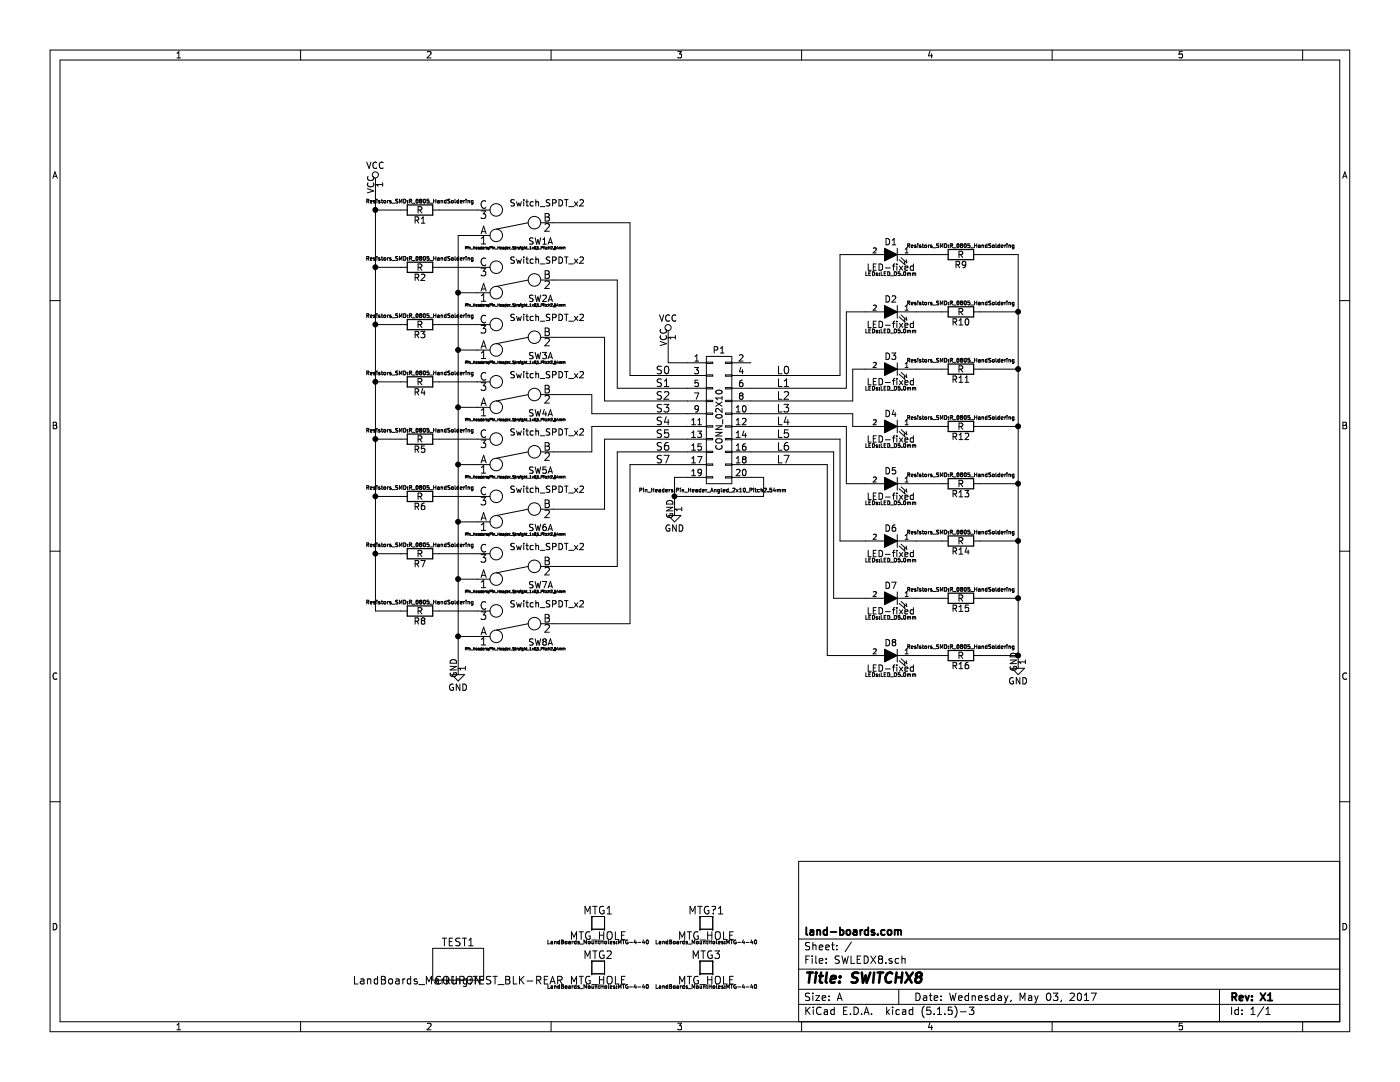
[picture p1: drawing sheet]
EESchema Schematic File Version 4
EELAYER 30 0
EELAYER END
$Descr A 11000 8500
encoding utf-8
Sheet 1 1
Title "SWITCHX8"
Date "Wednesday, May 03, 2017"
Rev "X1"
Comp "land-boards.com"
Comment1 ""
Comment2 ""
Comment3 ""
Comment4 ""
$EndDescr
$Comp
L SWLEDX8-rescue:Switch_SPDT_x2 SW8
U 1 1
P 4050 4900
F 0 "SW8" H 3850 5050 50  0000 C CNN
F 1 "Switch_SPDT_x2" H 3800 4750 50  0000 C CNN
F 2 "Pin_Headers:Pin_Header_Straight_1x03_Pitch2.54mm" H 4050 5100 20  0000 C CNN
F 3 "" H 4050 4900 60  0000 C CNN
	1    4050 4900
	-1   0    0    1   
$EndComp
Wire Wire Line
	3750 1850 3600 1850
Wire Wire Line
	3600 1850 3600 2300
Wire Wire Line
	3600 5000 3750 5000
Connection ~ 3600 5000
Wire Wire Line
	3750 4550 3600 4550
Connection ~ 3600 4550
Wire Wire Line
	3750 4100 3600 4100
Connection ~ 3600 4100
Wire Wire Line
	3750 3650 3600 3650
Connection ~ 3600 3650
Wire Wire Line
	3750 3200 3600 3200
Connection ~ 3600 3200
Wire Wire Line
	3750 2750 3600 2750
Connection ~ 3600 2750
Wire Wire Line
	3750 2300 3600 2300
Connection ~ 3600 2300
$Comp
L Device:R R8
U 1 1
P 3300 4800
F 0 "R8" V 3380 4800 50  0000 C CNN
F 1 "R" V 3300 4800 50  0000 C CNN
F 2 "Resistors_SMD:R_0805_HandSoldering" V 3230 4800 30  0000 C CNN
F 3 "" H 3300 4800 30  0000 C CNN
	1    3300 4800
	0    1    1    0   
$EndComp
Wire Wire Line
	3450 4800 3750 4800
$Comp
L Device:R R7
U 1 1
P 3300 4350
F 0 "R7" V 3380 4350 50  0000 C CNN
F 1 "R" V 3300 4350 50  0000 C CNN
F 2 "Resistors_SMD:R_0805_HandSoldering" V 3230 4350 30  0000 C CNN
F 3 "" H 3300 4350 30  0000 C CNN
	1    3300 4350
	0    1    1    0   
$EndComp
Wire Wire Line
	3450 4350 3750 4350
$Comp
L Device:R R6
U 1 1
P 3300 3900
F 0 "R6" V 3380 3900 50  0000 C CNN
F 1 "R" V 3300 3900 50  0000 C CNN
F 2 "Resistors_SMD:R_0805_HandSoldering" V 3230 3900 30  0000 C CNN
F 3 "" H 3300 3900 30  0000 C CNN
	1    3300 3900
	0    1    1    0   
$EndComp
Wire Wire Line
	3450 3900 3750 3900
$Comp
L Device:R R5
U 1 1
P 3300 3450
F 0 "R5" V 3380 3450 50  0000 C CNN
F 1 "R" V 3300 3450 50  0000 C CNN
F 2 "Resistors_SMD:R_0805_HandSoldering" V 3230 3450 30  0000 C CNN
F 3 "" H 3300 3450 30  0000 C CNN
	1    3300 3450
	0    1    1    0   
$EndComp
Wire Wire Line
	3450 3450 3750 3450
$Comp
L Device:R R4
U 1 1
P 3300 3000
F 0 "R4" V 3380 3000 50  0000 C CNN
F 1 "R" V 3300 3000 50  0000 C CNN
F 2 "Resistors_SMD:R_0805_HandSoldering" V 3230 3000 30  0000 C CNN
F 3 "" H 3300 3000 30  0000 C CNN
	1    3300 3000
	0    1    1    0   
$EndComp
Wire Wire Line
	3450 3000 3750 3000
$Comp
L Device:R R3
U 1 1
P 3300 2550
F 0 "R3" V 3380 2550 50  0000 C CNN
F 1 "R" V 3300 2550 50  0000 C CNN
F 2 "Resistors_SMD:R_0805_HandSoldering" V 3230 2550 30  0000 C CNN
F 3 "" H 3300 2550 30  0000 C CNN
	1    3300 2550
	0    1    1    0   
$EndComp
Wire Wire Line
	3450 2550 3750 2550
$Comp
L Device:R R2
U 1 1
P 3300 2100
F 0 "R2" V 3380 2100 50  0000 C CNN
F 1 "R" V 3300 2100 50  0000 C CNN
F 2 "Resistors_SMD:R_0805_HandSoldering" V 3230 2100 30  0000 C CNN
F 3 "" H 3300 2100 30  0000 C CNN
	1    3300 2100
	0    1    1    0   
$EndComp
Wire Wire Line
	3450 2100 3750 2100
$Comp
L Device:R R1
U 1 1
P 3300 1650
F 0 "R1" V 3380 1650 50  0000 C CNN
F 1 "R" V 3300 1650 50  0000 C CNN
F 2 "Resistors_SMD:R_0805_HandSoldering" V 3230 1650 30  0000 C CNN
F 3 "" H 3300 1650 30  0000 C CNN
	1    3300 1650
	0    1    1    0   
$EndComp
Wire Wire Line
	3450 1650 3750 1650
Wire Wire Line
	2950 4800 3150 4800
Wire Wire Line
	2950 1450 2950 1650
Wire Wire Line
	2950 1650 3150 1650
Connection ~ 2950 1650
Wire Wire Line
	3150 2100 2950 2100
Connection ~ 2950 2100
Wire Wire Line
	3150 2550 2950 2550
Connection ~ 2950 2550
Wire Wire Line
	3150 3000 2950 3000
Connection ~ 2950 3000
Wire Wire Line
	3150 3450 2950 3450
Connection ~ 2950 3450
Wire Wire Line
	3150 3900 2950 3900
Connection ~ 2950 3900
Wire Wire Line
	3150 4350 2950 4350
Connection ~ 2950 4350
$Comp
L power:VCC #PWR01
U 1 1
P 2950 1450
F 0 "#PWR01" H 2950 1300 50  0001 C CNN
F 1 "VCC" H 2950 1600 50  0000 C CNN
F 2 "" H 2950 1450 60  0000 C CNN
F 3 "" H 2950 1450 60  0000 C CNN
	1    2950 1450
	1    0    0    -1  
$EndComp
$Comp
L power:GND #PWR02
U 1 1
P 3600 5250
F 0 "#PWR02" H 3600 5000 50  0001 C CNN
F 1 "GND" H 3600 5100 50  0000 C CNN
F 2 "" H 3600 5250 60  0000 C CNN
F 3 "" H 3600 5250 60  0000 C CNN
	1    3600 5250
	1    0    0    -1  
$EndComp
Wire Wire Line
	4350 1750 4950 1750
Wire Wire Line
	4950 1750 4950 2950
Wire Wire Line
	4950 2950 5400 2950
Wire Wire Line
	5400 3050 4850 3050
Wire Wire Line
	4850 3050 4850 2200
Wire Wire Line
	4850 2200 4350 2200
Wire Wire Line
	5400 3150 4750 3150
Wire Wire Line
	4750 3150 4750 2650
Wire Wire Line
	4750 2650 4350 2650
Wire Wire Line
	5400 3250 4650 3250
Wire Wire Line
	4650 3250 4650 3100
Wire Wire Line
	4650 3100 4350 3100
Wire Wire Line
	5400 3350 4650 3350
Wire Wire Line
	4650 3350 4650 3550
Wire Wire Line
	4650 3550 4350 3550
Wire Wire Line
	4350 4000 4750 4000
Wire Wire Line
	4750 4000 4750 3450
Wire Wire Line
	4750 3450 5400 3450
Wire Wire Line
	4350 4450 4850 4450
Wire Wire Line
	4850 4450 4850 3550
Wire Wire Line
	4850 3550 5400 3550
Wire Wire Line
	4350 4900 4950 4900
Wire Wire Line
	4950 4900 4950 3650
Wire Wire Line
	4950 3650 5400 3650
$Comp
L SWLEDX8-rescue:Switch_SPDT_x2 SW7
U 1 1
P 4050 4450
F 0 "SW7" H 3850 4600 50  0000 C CNN
F 1 "Switch_SPDT_x2" H 3800 4300 50  0000 C CNN
F 2 "Pin_Headers:Pin_Header_Straight_1x03_Pitch2.54mm" H 4050 4650 20  0000 C CNN
F 3 "" H 4050 4450 60  0000 C CNN
	1    4050 4450
	-1   0    0    1   
$EndComp
$Comp
L SWLEDX8-rescue:Switch_SPDT_x2 SW6
U 1 1
P 4050 4000
F 0 "SW6" H 3850 4150 50  0000 C CNN
F 1 "Switch_SPDT_x2" H 3800 3850 50  0000 C CNN
F 2 "Pin_Headers:Pin_Header_Straight_1x03_Pitch2.54mm" H 4050 4200 20  0000 C CNN
F 3 "" H 4050 4000 60  0000 C CNN
	1    4050 4000
	-1   0    0    1   
$EndComp
$Comp
L SWLEDX8-rescue:Switch_SPDT_x2 SW5
U 1 1
P 4050 3550
F 0 "SW5" H 3850 3700 50  0000 C CNN
F 1 "Switch_SPDT_x2" H 3800 3400 50  0000 C CNN
F 2 "Pin_Headers:Pin_Header_Straight_1x03_Pitch2.54mm" H 4050 3750 20  0000 C CNN
F 3 "" H 4050 3550 60  0000 C CNN
	1    4050 3550
	-1   0    0    1   
$EndComp
$Comp
L SWLEDX8-rescue:Switch_SPDT_x2 SW4
U 1 1
P 4050 3100
F 0 "SW4" H 3850 3250 50  0000 C CNN
F 1 "Switch_SPDT_x2" H 3800 2950 50  0000 C CNN
F 2 "Pin_Headers:Pin_Header_Straight_1x03_Pitch2.54mm" H 4050 3300 20  0000 C CNN
F 3 "" H 4050 3100 60  0000 C CNN
	1    4050 3100
	-1   0    0    1   
$EndComp
$Comp
L SWLEDX8-rescue:Switch_SPDT_x2 SW3
U 1 1
P 4050 2650
F 0 "SW3" H 3850 2800 50  0000 C CNN
F 1 "Switch_SPDT_x2" H 3800 2500 50  0000 C CNN
F 2 "Pin_Headers:Pin_Header_Straight_1x03_Pitch2.54mm" H 4050 2850 20  0000 C CNN
F 3 "" H 4050 2650 60  0000 C CNN
	1    4050 2650
	-1   0    0    1   
$EndComp
$Comp
L SWLEDX8-rescue:Switch_SPDT_x2 SW2
U 1 1
P 4050 2200
F 0 "SW2" H 3850 2350 50  0000 C CNN
F 1 "Switch_SPDT_x2" H 3800 2050 50  0000 C CNN
F 2 "Pin_Headers:Pin_Header_Straight_1x03_Pitch2.54mm" H 4050 2400 20  0000 C CNN
F 3 "" H 4050 2200 60  0000 C CNN
	1    4050 2200
	-1   0    0    1   
$EndComp
$Comp
L SWLEDX8-rescue:Switch_SPDT_x2 SW1
U 1 1
P 4050 1750
F 0 "SW1" H 3850 1900 50  0000 C CNN
F 1 "Switch_SPDT_x2" H 3800 1600 50  0000 C CNN
F 2 "Pin_Headers:Pin_Header_Straight_1x03_Pitch2.54mm" H 4050 1950 20  0000 C CNN
F 3 "" H 4050 1750 60  0000 C CNN
	1    4050 1750
	-1   0    0    1   
$EndComp
Wire Wire Line
	5400 2850 5250 2850
Wire Wire Line
	5250 2850 5250 2650
$Comp
L power:VCC #PWR03
U 1 1
P 5250 2650
F 0 "#PWR03" H 5250 2500 50  0001 C CNN
F 1 "VCC" H 5250 2800 50  0000 C CNN
F 2 "" H 5250 2650 60  0000 C CNN
F 3 "" H 5250 2650 60  0000 C CNN
	1    5250 2650
	1    0    0    -1  
$EndComp
$Comp
L power:GND #PWR04
U 1 1
P 5300 4000
F 0 "#PWR04" H 5300 3750 50  0001 C CNN
F 1 "GND" H 5300 3850 50  0000 C CNN
F 2 "" H 5300 4000 60  0000 C CNN
F 3 "" H 5300 4000 60  0000 C CNN
	1    5300 4000
	1    0    0    -1  
$EndComp
Wire Wire Line
	5300 3750 5300 3900
Wire Wire Line
	5300 3750 5400 3750
$Comp
L SWLEDX8-rescue:CONN_02X10 P1
U 1 1
P 5650 3300
F 0 "P1" H 5650 3850 50  0000 C CNN
F 1 "CONN_02X10" V 5650 3300 50  0000 C CNN
F 2 "Pin_Headers:Pin_Header_Angled_2x10_Pitch2.54mm" H 5600 2750 30  0000 C CNN
F 3 "" H 5650 2100 60  0000 C CNN
	1    5650 3300
	1    0    0    -1  
$EndComp
$Comp
L Device:R R16
U 1 1
P 7550 5150
F 0 "R16" V 7630 5150 50  0000 C CNN
F 1 "R" V 7550 5150 50  0000 C CNN
F 2 "Resistors_SMD:R_0805_HandSoldering" V 7480 5150 30  0000 C CNN
F 3 "" H 7550 5150 30  0000 C CNN
	1    7550 5150
	0    1    1    0   
$EndComp
Wire Wire Line
	8000 5150 7700 5150
$Comp
L Device:R R15
U 1 1
P 7550 4700
F 0 "R15" V 7630 4700 50  0000 C CNN
F 1 "R" V 7550 4700 50  0000 C CNN
F 2 "Resistors_SMD:R_0805_HandSoldering" V 7480 4700 30  0000 C CNN
F 3 "" H 7550 4700 30  0000 C CNN
	1    7550 4700
	0    1    1    0   
$EndComp
Wire Wire Line
	8000 4700 7700 4700
$Comp
L Device:R R14
U 1 1
P 7550 4250
F 0 "R14" V 7630 4250 50  0000 C CNN
F 1 "R" V 7550 4250 50  0000 C CNN
F 2 "Resistors_SMD:R_0805_HandSoldering" V 7480 4250 30  0000 C CNN
F 3 "" H 7550 4250 30  0000 C CNN
	1    7550 4250
	0    1    1    0   
$EndComp
Wire Wire Line
	8000 4250 7700 4250
$Comp
L Device:R R13
U 1 1
P 7550 3800
F 0 "R13" V 7630 3800 50  0000 C CNN
F 1 "R" V 7550 3800 50  0000 C CNN
F 2 "Resistors_SMD:R_0805_HandSoldering" V 7480 3800 30  0000 C CNN
F 3 "" H 7550 3800 30  0000 C CNN
	1    7550 3800
	0    1    1    0   
$EndComp
Wire Wire Line
	8000 3800 7700 3800
$Comp
L Device:R R12
U 1 1
P 7550 3350
F 0 "R12" V 7630 3350 50  0000 C CNN
F 1 "R" V 7550 3350 50  0000 C CNN
F 2 "Resistors_SMD:R_0805_HandSoldering" V 7480 3350 30  0000 C CNN
F 3 "" H 7550 3350 30  0000 C CNN
	1    7550 3350
	0    1    1    0   
$EndComp
Wire Wire Line
	8000 3350 7700 3350
$Comp
L Device:R R11
U 1 1
P 7550 2900
F 0 "R11" V 7630 2900 50  0000 C CNN
F 1 "R" V 7550 2900 50  0000 C CNN
F 2 "Resistors_SMD:R_0805_HandSoldering" V 7480 2900 30  0000 C CNN
F 3 "" H 7550 2900 30  0000 C CNN
	1    7550 2900
	0    1    1    0   
$EndComp
Wire Wire Line
	8000 2900 7700 2900
$Comp
L Device:R R10
U 1 1
P 7550 2450
F 0 "R10" V 7630 2450 50  0000 C CNN
F 1 "R" V 7550 2450 50  0000 C CNN
F 2 "Resistors_SMD:R_0805_HandSoldering" V 7480 2450 30  0000 C CNN
F 3 "" H 7550 2450 30  0000 C CNN
	1    7550 2450
	0    1    1    0   
$EndComp
Wire Wire Line
	7700 2450 8000 2450
$Comp
L Device:R R9
U 1 1
P 7550 2000
F 0 "R9" V 7630 2000 50  0000 C CNN
F 1 "R" V 7550 2000 50  0000 C CNN
F 2 "Resistors_SMD:R_0805_HandSoldering" V 7480 2000 30  0000 C CNN
F 3 "" H 7550 2000 30  0000 C CNN
	1    7550 2000
	0    1    1    0   
$EndComp
Wire Wire Line
	7700 2000 8000 2000
Wire Wire Line
	7200 5150 7400 5150
Wire Wire Line
	7200 2000 7400 2000
Wire Wire Line
	7400 2450 7200 2450
Wire Wire Line
	7400 2900 7200 2900
Wire Wire Line
	7400 3350 7200 3350
Wire Wire Line
	7400 3800 7200 3800
Wire Wire Line
	7400 4250 7200 4250
Wire Wire Line
	7400 4700 7200 4700
Wire Wire Line
	8000 2000 8000 2450
Connection ~ 8000 4700
Connection ~ 8000 4250
Connection ~ 8000 3800
Connection ~ 8000 3350
Connection ~ 8000 2900
Connection ~ 8000 2450
Wire Wire Line
	5900 2950 6600 2950
Wire Wire Line
	6600 2950 6600 2000
Wire Wire Line
	6600 2000 6800 2000
Wire Wire Line
	5900 3050 6650 3050
Wire Wire Line
	6650 3050 6650 2450
Wire Wire Line
	6650 2450 6800 2450
Wire Wire Line
	5900 3150 6700 3150
Wire Wire Line
	6700 3150 6700 2900
Wire Wire Line
	6700 2900 6800 2900
Wire Wire Line
	5900 3250 6700 3250
Wire Wire Line
	6700 3250 6700 3350
Wire Wire Line
	6700 3350 6800 3350
Wire Wire Line
	5900 3350 6650 3350
Wire Wire Line
	6650 3350 6650 3800
Wire Wire Line
	6650 3800 6800 3800
Wire Wire Line
	5900 3450 6600 3450
Wire Wire Line
	6600 3450 6600 4250
Wire Wire Line
	6600 4250 6800 4250
Wire Wire Line
	5900 3550 6550 3550
Wire Wire Line
	6550 3550 6550 4700
Wire Wire Line
	6550 4700 6800 4700
Wire Wire Line
	5900 3650 6500 3650
Wire Wire Line
	6500 3650 6500 5150
Wire Wire Line
	6500 5150 6800 5150
$Comp
L power:GND #PWR05
U 1 1
P 8000 5200
F 0 "#PWR05" H 8000 4950 50  0001 C CNN
F 1 "GND" H 8000 5050 50  0000 C CNN
F 2 "" H 8000 5200 60  0000 C CNN
F 3 "" H 8000 5200 60  0000 C CNN
	1    8000 5200
	1    0    0    -1  
$EndComp
Connection ~ 8000 5150
$Comp
L SWLEDX8-rescue:LED-fixed D1
U 1 1
P 7000 2000
F 0 "D1" H 7000 2100 50  0000 C CNN
F 1 "LED-fixed" H 7000 1900 50  0000 C CNN
F 2 "LEDs:LED_D5.0mm" H 7000 1850 30  0000 C CNN
F 3 "" H 7000 2000 60  0000 C CNN
	1    7000 2000
	1    0    0    -1  
$EndComp
$Comp
L SWLEDX8-rescue:LED-fixed D2
U 1 1
P 7000 2450
F 0 "D2" H 7000 2550 50  0000 C CNN
F 1 "LED-fixed" H 7000 2350 50  0000 C CNN
F 2 "LEDs:LED_D5.0mm" H 7000 2300 30  0000 C CNN
F 3 "" H 7000 2450 60  0000 C CNN
	1    7000 2450
	1    0    0    -1  
$EndComp
$Comp
L SWLEDX8-rescue:LED-fixed D3
U 1 1
P 7000 2900
F 0 "D3" H 7000 3000 50  0000 C CNN
F 1 "LED-fixed" H 7000 2800 50  0000 C CNN
F 2 "LEDs:LED_D5.0mm" H 7000 2750 30  0000 C CNN
F 3 "" H 7000 2900 60  0000 C CNN
	1    7000 2900
	1    0    0    -1  
$EndComp
$Comp
L SWLEDX8-rescue:LED-fixed D4
U 1 1
P 7000 3350
F 0 "D4" H 7000 3450 50  0000 C CNN
F 1 "LED-fixed" H 7000 3250 50  0000 C CNN
F 2 "LEDs:LED_D5.0mm" H 7000 3200 30  0000 C CNN
F 3 "" H 7000 3350 60  0000 C CNN
	1    7000 3350
	1    0    0    -1  
$EndComp
$Comp
L SWLEDX8-rescue:LED-fixed D5
U 1 1
P 7000 3800
F 0 "D5" H 7000 3900 50  0000 C CNN
F 1 "LED-fixed" H 7000 3700 50  0000 C CNN
F 2 "LEDs:LED_D5.0mm" H 7000 3650 30  0000 C CNN
F 3 "" H 7000 3800 60  0000 C CNN
	1    7000 3800
	1    0    0    -1  
$EndComp
$Comp
L SWLEDX8-rescue:LED-fixed D6
U 1 1
P 7000 4250
F 0 "D6" H 7000 4350 50  0000 C CNN
F 1 "LED-fixed" H 7000 4150 50  0000 C CNN
F 2 "LEDs:LED_D5.0mm" H 7000 4100 30  0000 C CNN
F 3 "" H 7000 4250 60  0000 C CNN
	1    7000 4250
	1    0    0    -1  
$EndComp
$Comp
L SWLEDX8-rescue:LED-fixed D7
U 1 1
P 7000 4700
F 0 "D7" H 7000 4800 50  0000 C CNN
F 1 "LED-fixed" H 7000 4600 50  0000 C CNN
F 2 "LEDs:LED_D5.0mm" H 7000 4550 30  0000 C CNN
F 3 "" H 7000 4700 60  0000 C CNN
	1    7000 4700
	1    0    0    -1  
$EndComp
$Comp
L SWLEDX8-rescue:LED-fixed D8
U 1 1
P 7000 5150
F 0 "D8" H 7000 5250 50  0000 C CNN
F 1 "LED-fixed" H 7000 5050 50  0000 C CNN
F 2 "LEDs:LED_D5.0mm" H 7000 5000 30  0000 C CNN
F 3 "" H 7000 5150 60  0000 C CNN
	1    7000 5150
	1    0    0    -1  
$EndComp
Wire Wire Line
	5300 3900 6000 3900
Wire Wire Line
	6000 3900 6000 3750
Wire Wire Line
	6000 3750 5900 3750
Connection ~ 5300 3900
$Comp
L SWLEDX8-rescue:MTG_HOLE MTG?1
U 1 1
P 5550 7250
F 0 "MTG?1" H 5550 7350 60  0000 C CNN
F 1 "MTG_HOLE" H 5550 7150 60  0000 C CNN
F 2 "LandBoards_MountHoles:MTG-4-40" H 5550 7100 30  0000 C CNN
F 3 "" H 5550 7250 60  0000 C CNN
	1    5550 7250
	1    0    0    -1  
$EndComp
$Comp
L SWLEDX8-rescue:MTG_HOLE MTG3
U 1 1
P 5550 7600
F 0 "MTG3" H 5550 7700 60  0000 C CNN
F 1 "MTG_HOLE" H 5550 7500 60  0000 C CNN
F 2 "LandBoards_MountHoles:MTG-4-40" H 5550 7450 30  0000 C CNN
F 3 "" H 5550 7600 60  0000 C CNN
	1    5550 7600
	1    0    0    -1  
$EndComp
$Comp
L SWLEDX8-rescue:MTG_HOLE MTG2
U 1 1
P 4700 7600
F 0 "MTG2" H 4700 7700 60  0000 C CNN
F 1 "MTG_HOLE" H 4700 7500 60  0000 C CNN
F 2 "LandBoards_MountHoles:MTG-4-40" H 4700 7450 30  0000 C CNN
F 3 "" H 4700 7600 60  0000 C CNN
	1    4700 7600
	1    0    0    -1  
$EndComp
$Comp
L SWLEDX8-rescue:MTG_HOLE MTG1
U 1 1
P 4700 7250
F 0 "MTG1" H 4700 7350 60  0000 C CNN
F 1 "MTG_HOLE" H 4700 7150 60  0000 C CNN
F 2 "LandBoards_MountHoles:MTG-4-40" H 4700 7100 30  0000 C CNN
F 3 "" H 4700 7250 60  0000 C CNN
	1    4700 7250
	1    0    0    -1  
$EndComp
Text Label 5150 2950 0    60   ~ 0
S0
Text Label 5150 3050 0    60   ~ 0
S1
Text Label 5150 3150 0    60   ~ 0
S2
Text Label 5150 3250 0    60   ~ 0
S3
Text Label 5150 3350 0    60   ~ 0
S4
Text Label 5150 3450 0    60   ~ 0
S5
Text Label 5150 3550 0    60   ~ 0
S6
Text Label 5150 3650 0    60   ~ 0
S7
Text Label 6100 2950 0    60   ~ 0
L0
Text Label 6100 3050 0    60   ~ 0
L1
Text Label 6100 3150 0    60   ~ 0
L2
Text Label 6100 3250 0    60   ~ 0
L3
Text Label 6100 3350 0    60   ~ 0
L4
Text Label 6100 3450 0    60   ~ 0
L5
Text Label 6100 3550 0    60   ~ 0
L6
Text Label 6100 3650 0    60   ~ 0
L7
$Comp
L SWLEDX8-rescue:COUPON TEST1
U 1 1
P 3600 7700
F 0 "TEST1" H 3600 8000 60  0000 C CNN
F 1 "COUPON" H 3600 7700 60  0000 C CNN
F 2 "LandBoards_Marking:TEST_BLK-REAR" H 3600 7700 60  0000 C CNN
F 3 "" H 3600 7700 60  0000 C CNN
	1    3600 7700
	1    0    0    -1  
$EndComp
Wire Wire Line
	3600 5000 3600 5250
Wire Wire Line
	3600 4550 3600 5000
Wire Wire Line
	3600 4100 3600 4550
Wire Wire Line
	3600 3650 3600 4100
Wire Wire Line
	3600 3200 3600 3650
Wire Wire Line
	3600 2750 3600 3200
Wire Wire Line
	3600 2300 3600 2750
Wire Wire Line
	2950 1650 2950 2100
Wire Wire Line
	2950 2100 2950 2550
Wire Wire Line
	2950 2550 2950 3000
Wire Wire Line
	2950 3000 2950 3450
Wire Wire Line
	2950 3450 2950 3900
Wire Wire Line
	2950 3900 2950 4350
Wire Wire Line
	2950 4350 2950 4800
Wire Wire Line
	8000 4700 8000 5150
Wire Wire Line
	8000 4250 8000 4700
Wire Wire Line
	8000 3800 8000 4250
Wire Wire Line
	8000 3350 8000 3800
Wire Wire Line
	8000 2900 8000 3350
Wire Wire Line
	8000 2450 8000 2900
Wire Wire Line
	8000 5150 8000 5200
Wire Wire Line
	5300 3900 5300 4000
$EndSCHEMATC
